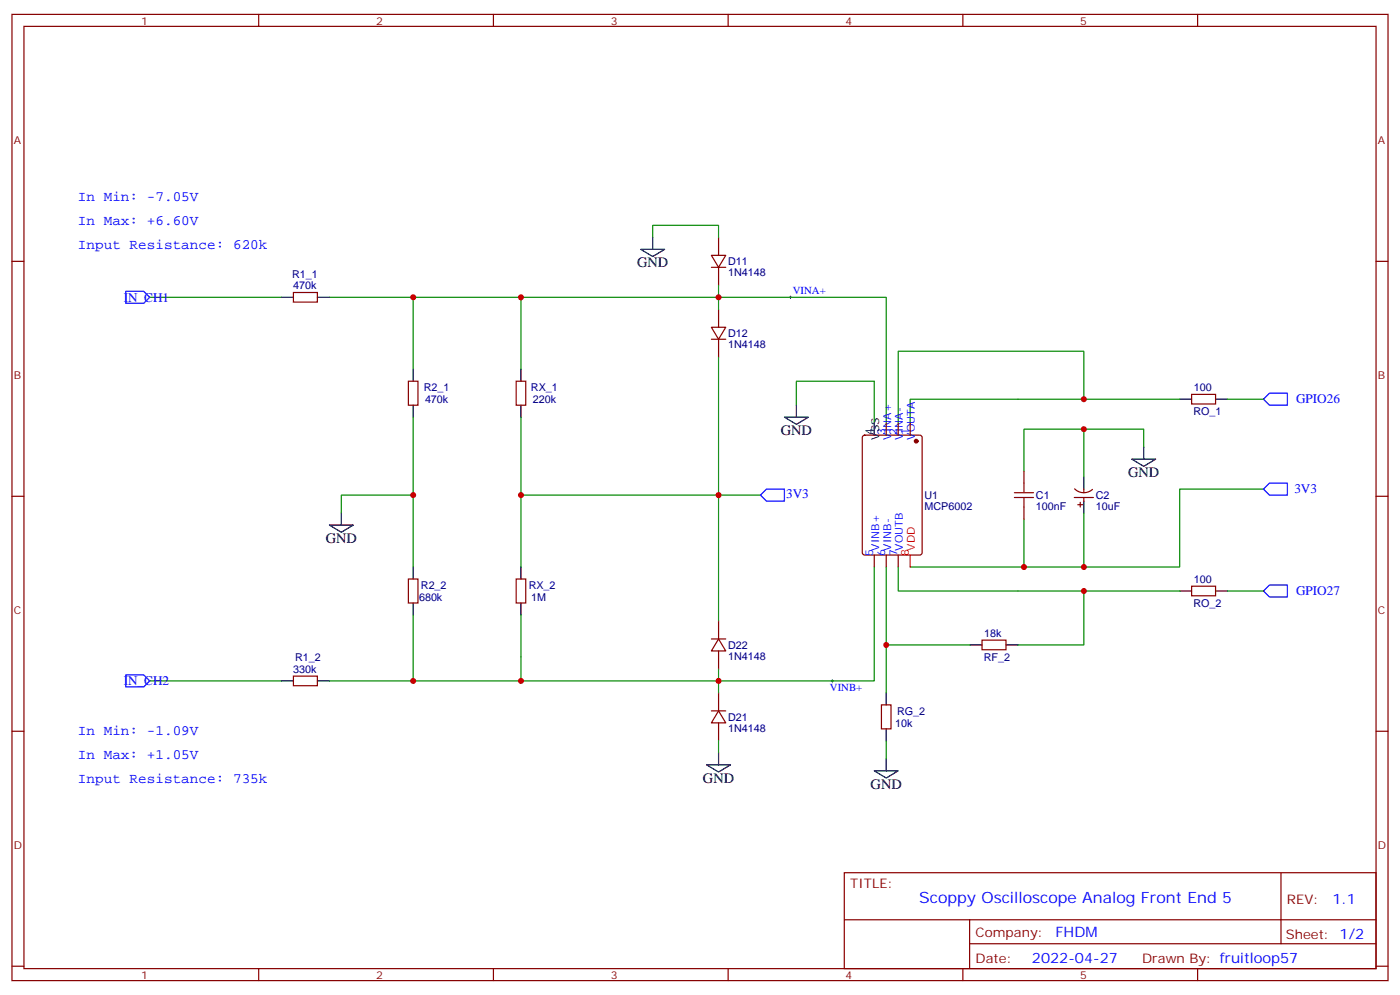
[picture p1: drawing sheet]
<svg xmlns="http://www.w3.org/2000/svg" width="412mm" height="293mm" viewBox="0 0 412 293" stroke-linecap="round" stroke-linejoin="round" font-family="sans-serif">
<g fill="none" stroke="#008700" stroke-width=".35">
<path d="M192.3 69.8v-3.5h19.4v3.5M44.1 87.5h38.8M97 87.5h164.1v37M121.7 87.5v21.2M153.5 87.5v21.2M211.7 84v7M211.7 105.1v77.6M234.6 119.2v-7h22.9v12.3M319.3 117.5v-14.1h-54.7v21.1M347.5 117.5h-79.4v7M361.6 117.5h10.6M121.7 122.8v44.1"/>
<path d="M153.5 122.8v44.1M319.3 126.3v14.1M336.9 131.6v-5.3h-35.3v12.3M121.7 145.7h-21.2v5.3M153.5 145.7h70.5M301.6 152.8v14.1M319.3 151v15.9M372.2 143.9h-24.7v23h-79.4M257.5 166.9v33.5h-160.5M261.1 166.9v22.9h24.7M264.6 166.9v7h82.9M319.3 173.9v15.9h-19.4"/>
<path d="M361.6 173.9h10.6M121.7 181v19.4M153.5 181v19.4M211.7 196.8v7.1M261.1 189.8v14.1M44.1 200.4h38.8M211.7 218v3.5M261.1 218v5.3"/>
</g>
<g fill="none" stroke="#000" stroke-width=".35">
<path d="M188.7 73.4h7.1l-3.5 2.1zM192.3 69.8v3.6M82.9 87.5h3.5M93.5 87.5h3.5M121.7 108.7v3.5M121.7 119.2v3.6M153.5 108.7v3.5M153.5 119.2v3.6M234.6 119.2v3.6M347.5 117.5h3.5M358.1 117.5h3.5M231.1 122.8h7l-3.5 2.1z"/>
<path d="M257.5 124.5v3.6M333.4 135.1h7l-3.5 2.1zM336.9 131.6v3.5M97 154.5h7.1l-3.6 2.1zM100.5 151v3.5M319.3 140.4v3.5M319.3 147.5v3.5M121.7 166.9v3.5M121.7 177.4v3.6M153.5 166.9v3.5M153.5 177.4v3.6M347.5 173.9h3.5"/>
<path d="M358.1 173.9h3.5M285.8 189.8h3.5M296.3 189.8h3.6M82.9 200.4h3.5M93.5 200.4h3.5M261.1 203.9v3.5M261.1 214.5v3.5M208.1 225.1h7.1l-3.5 2.1zM211.7 221.5v3.6M257.5 226.8h7.1l-3.5 2.2zM261.1 223.3v3.5"/>
</g>
<g fill="none" stroke="#870000" stroke-width=".35">
<path d="M3.5 4.2h405.4v284.4h-405.4zM7.1 7.8h398.2v277.2h-398.2zM76.2 4.2v3.6M145.3 4.2v3.6M214.5 4.2v3.6M283.6 4.2v3.6M352.8 4.2v3.6M3.5 76.9h3.6M209.5 75.1h4.3l-2.1 3.6zM209.5 78.7h4.3M211.7 69.8v5.3M211.7 78.7v5.3"/>
<path d="M405.3 76.9h3.6M86.4 86.1h7.1v2.8h-7.1zM209.5 96.3h4.3l-2.1 3.5zM209.5 99.8h4.3M211.7 91v5.3M211.7 99.8v5.3M120.3 112.2h2.8v7h-2.8zM152 112.2h2.9v7h-2.9zM351 116.1h7.1v2.8h-7.1zM254.2 128.3l.5-.2h16.2l.7 .4v34.1l-.4 .7h-16.5l-.6-.4-.1-34.1zM261.1 124.5v3.6M264.6 124.5v3.6"/>
<path d="M268.1 124.5v3.6M301.6 138.6v3.6M3.5 146.1h3.6M301.6 149.2v3.6M316.4 146.4h5.7M316.6 143.9a3.8 3.8 0 0 0 5.2 .1M317.5 148.5h1.4M318.2 147.8v1.4M319.3 143.9v1.1M319.3 146.4v1.1M405.3 146.1h3.6M120.3 170.4h2.8v7h-2.8z"/>
<path d="M152 170.4h2.9v7h-2.9zM257.5 163.3v3.6M261.1 163.3v3.6M264.6 163.3v3.6M351 172.5h7.1v2.8h-7.1zM86.4 199h7.1v2.8h-7.1zM209.5 188h4.3M211.7 188l2.1 3.6h-4.3zM211.7 182.7v5.3M211.7 191.6v5.2M289.3 188.4h7v2.8h-7zM3.5 215.2h3.6"/>
<path d="M209.5 209.2h4.3M211.7 209.2l2.1 3.5h-4.3zM211.7 203.9v5.3M211.7 212.7v5.3M259.6 207.4h2.9v7.1h-2.9zM405.3 215.2h3.6M248.7 256.8h156.6v28.2h-156.6zM377.3 256.8v20.9M248.7 270.7h156.5M285.6 277.7h119.6M285.6 270.7v14.1M3.5 284.3h3.6"/>
<path d="M76.2 285v3.6M145.3 285v3.6M214.5 285v3.6M283.6 285v3.6M352.8 285v3.6M405.3 284.3h3.6"/>
</g>
<path d="M232.5 87.5h.7M232.8 87.1v.7M244.8 200.4h.7M245.2 200v.7" fill="none" stroke="#000" stroke-width=".29"/>
<path d="M298.8 146.4h5.6M298.8 145h5.6M301.6 142.2v2.8M301.6 146.4v2.8" fill="none" stroke="#a10000" stroke-width=".35"/>
<path d="M37 85.7h5.3l1.8 1.8-1.8 1.8h-5.3zM373.9 115.7h5.3v3.5h-5.3l-1.7-1.7zM224 145.7l1.8-1.8h5.3v3.6h-5.3zM372.2 143.9l1.7-1.7h5.3v3.5h-5.3zM372.2 173.9l1.7-1.7h5.3v3.5h-5.3zM37 198.6h5.3l1.8 1.8-1.8 1.7h-5.3z" fill="none" stroke="#00f" stroke-width=".35"/>
<circle cx="269.9" cy="129.8" r=".53" fill="#870000" stroke="#870000" stroke-width=".35"/>
<path d="M268.1 163.3v3.6" fill="none" stroke="#f00" stroke-width=".35"/>
<g fill="#c00">
<circle cx="261.1" cy="189.8" r=".88"/>
<circle cx="319.3" cy="173.9" r=".88"/>
<circle cx="121.7" cy="145.7" r=".88"/>
<circle cx="121.7" cy="200.4" r=".88"/>
<circle cx="153.5" cy="145.7" r=".88"/>
<circle cx="211.7" cy="145.7" r=".88"/>
<circle cx="153.5" cy="87.5" r=".88"/>
<circle cx="319.3" cy="117.5" r=".88"/>
<circle cx="319.3" cy="166.9" r=".88"/>
<circle cx="301.6" cy="166.9" r=".88"/>
<circle cx="319.3" cy="126.3" r=".88"/>
<circle cx="153.5" cy="200.4" r=".88"/>
<circle cx="211.7" cy="200.4" r=".88"/>
<circle cx="211.7" cy="87.5" r=".88"/>
<circle cx="121.7" cy="87.5" r=".88"/>
</g>
<text font-size="4.6" fill="#00f" x="270.8" y="265.8">Scoppy Oscilloscope Analog Front End 5</text>
<g font-size="4.2" fill="#00f">
<text x="22.9" y="59.3">In Min: -7.05V</text>
<text x="22.9" y="66.3">In Max: +6.60V</text>
<text x="22.9" y="73.4">Input Resistance: 620k</text>
<text x="22.9" y="216.3">In Min: -1.09V</text>
<text x="22.9" y="223.3">In Max: +1.05V</text>
<text x="22.9" y="230.4">Input Resistance: 735k</text>
<text x="392.5" y="266.1">1.1</text>
<text x="310.9" y="275.6">FHDM</text>
<text x="304" y="283.4">2022-04-27</text>
</g>
<g font-size="4.2">
<text x="187.7" y="78.7">GND</text>
<text x="230" y="128.1">GND</text>
<text x="332.3" y="140.4">GND</text>
<text x="96" y="159.8">GND</text>
<text x="207.1" y="230.4">GND</text>
<text x="256.5" y="232.1">GND</text>
</g>
<g font-size="3.9" fill="#00f">
<text x="36.5" y="88.8">IN_CH1</text>
<text x="381.8" y="118.7">GPIO26</text>
<text x="231.6" y="146.5">3V3</text>
<text x="381.3" y="145.2">3V3</text>
<text x="381.8" y="175.2">GPIO27</text>
<text x="36.5" y="201.6">IN_CH2</text>
</g>
<g font-size="3.9" fill="#800">
<text x="250.5" y="261.4">TITLE:</text>
<text x="379.1" y="266.1">REV:</text>
<text x="287.4" y="275.6">Company:</text>
<text x="378.7" y="276.2">Sheet: 1/2</text>
<text x="287.4" y="283.3">Date:</text>
<text x="336.4" y="283.4">Drawn By: fruitloop57</text>
</g>
<g font-size="3.2" fill="#800">
<text x="41.6" y="7.2">1</text>
<text x="110.8" y="7.2">2</text>
<text x="179.9" y="7.2">3</text>
<text x="249.1" y="7.2">4</text>
<text x="318.2" y="7.2">5</text>
<text x="4.1" y="42.3">A</text>
<text x="405.9" y="42.3">A</text>
<text x="4.1" y="111.5">B</text>
<text x="405.9" y="111.5">B</text>
<text x="4.1" y="180.6">C</text>
<text x="405.9" y="180.6">C</text>
<text x="4.1" y="249.8">D</text>
<text x="405.9" y="249.8">D</text>
<text x="41.6" y="288">1</text>
<text x="110.8" y="288">2</text>
<text x="179.9" y="288">3</text>
<text x="249.1" y="288">4</text>
<text x="318.2" y="288">5</text>
</g>
<g font-size="3.2" fill="#000080">
<text x="86" y="81.7">R1_1</text>
<text x="214.5" y="81.3">1N4148</text>
<text x="214.5" y="78">D11</text>
<text x="86.4" y="85.1">470k</text>
<text x="214.5" y="99.2">D12</text>
<text x="214.5" y="102.4">1N4148</text>
<text x="124.8" y="115.1">R2_1</text>
<text x="125.2" y="118.6">470k</text>
<text x="156.4" y="115.1">RX_1</text>
<text x="156.9" y="118.6">220k</text>
<text x="351.6" y="115">100</text>
<text x="351.5" y="122.1">RO_1</text>
<text x="272.3" y="146.8">U1</text>
<text x="305.2" y="146.8">C1</text>
<text x="322.8" y="146.8">C2</text>
<text x="272.3" y="150">MCP6002</text>
<text x="305.2" y="150">100nF</text>
<text x="322.8" y="150">10uF</text>
<text x="124" y="173.3">R2_2</text>
<text x="155.7" y="173.3">RX_2</text>
<text x="351.6" y="171.4">100</text>
<text x="123.4" y="176.8">680k</text>
<text x="156.5" y="176.8">1M</text>
<text x="351.5" y="178.6">RO_2</text>
<text x="214.5" y="190.9">D22</text>
<text x="289.9" y="187.3">18k</text>
<text x="86.4" y="198">330k</text>
<text x="86.9" y="194.4">R1_2</text>
<text x="214.5" y="194.1">1N4148</text>
<text x="289.8" y="194.5">RF_2</text>
<text x="214.5" y="215.3">1N4148</text>
<text x="214.5" y="212.1">D21</text>
<text x="263.7" y="213.9">10k</text>
<text x="264.2" y="210.3">RG_2</text>
</g>
<g font-size="3.2" fill="#00f">
<text x="233.5" y="86.6">VINA+</text>
<text x="260.7" y="127.9" transform="rotate(-90 260.7 127.9)">3</text>
<text x="262.5" y="129.4" transform="rotate(-90 262.5 129.4)">VINA+</text>
<text x="264.2" y="127.9" transform="rotate(-90 264.2 127.9)">2</text>
<text x="266" y="129.4" transform="rotate(-90 266 129.4)">VINA-</text>
<text x="267.8" y="127.9" transform="rotate(-90 267.8 127.9)">1</text>
<text x="269.5" y="129.4" transform="rotate(-90 269.5 129.4)">VOUTA</text>
<text x="257.2" y="163.5" transform="rotate(-90 257.2 163.5)">5</text>
<text x="258.9" y="162" transform="rotate(-90 258.9 162)">VINB+</text>
<text x="260.7" y="163.5" transform="rotate(-90 260.7 163.5)">6</text>
<text x="262.5" y="162" transform="rotate(-90 262.5 162)">VINB-</text>
<text x="264.2" y="163.5" transform="rotate(-90 264.2 163.5)">7</text>
<text x="266" y="162" transform="rotate(-90 266 162)">VOUTB</text>
<text x="244.5" y="203.5">VINB+</text>
</g>
<g font-size="3.2">
<text x="257.2" y="127.9" transform="rotate(-90 257.2 127.9)">4</text>
<text x="258.9" y="129.4" transform="rotate(-90 258.9 129.4)">VSS</text>
</g>
<g font-size="3.2" fill="#f00">
<text x="267.8" y="163.5" transform="rotate(-90 267.8 163.5)">8</text>
<text x="269.5" y="162" transform="rotate(-90 269.5 162)">VDD</text>
</g>
</svg>
